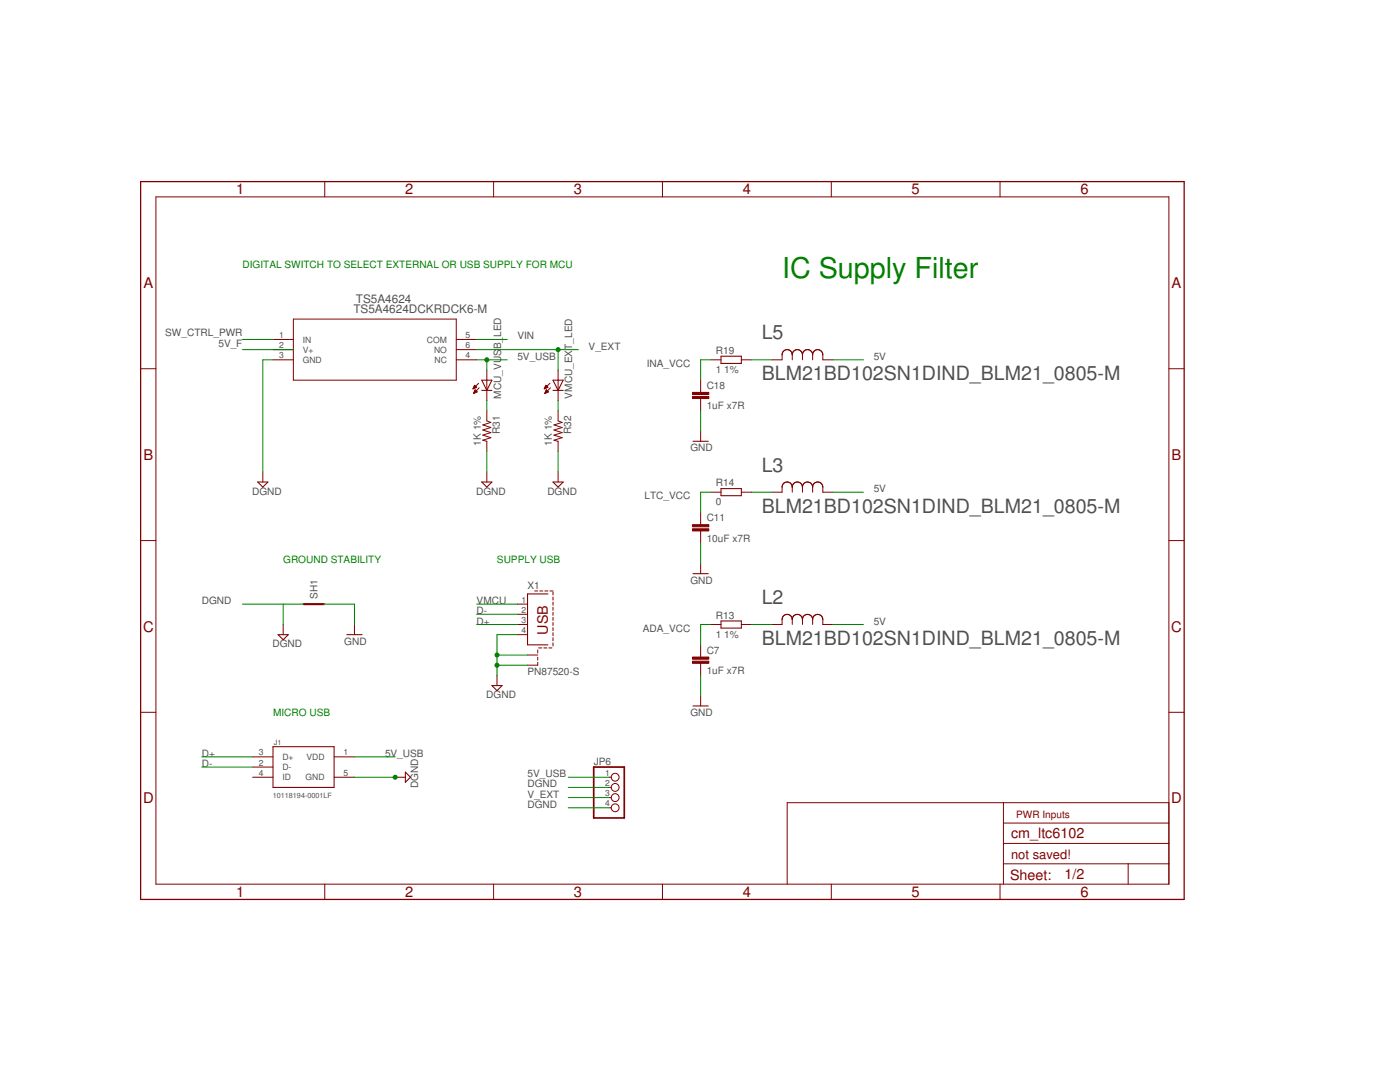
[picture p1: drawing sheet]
<svg xmlns="http://www.w3.org/2000/svg" width="279mm" height="216mm" viewBox="0 0 279 216" stroke-linecap="round" stroke-linejoin="round" font-family="sans-serif">
<g fill="none" stroke="#800000" stroke-width=".21">
<path d="M96.1 75.9h2.1l-1 2zM96.1 77.9h2.1M110.4 77.9h2M110.4 75.9h2l-1 2zM143.9 71.1h4.1v1.4h-4.1zM51.4 96.2h2.1l-1 1zM96.1 96.2h2.1l-1 1zM110.4 96.2h2l-1 1zM138.3 88.1h3.1M143.9 97.5h4.1v1.4h-4.1zM109.3 118.5h-4v10.2h4M138.3 114.5h3.1"/>
<path d="M55.5 126.6h2l-1 1.1zM69.2 126.6h3.1M98.2 136.8h2l-1 1zM143.9 123.9h4.1v1.4h-4.1zM54.5 149h12.2v8.1h-12.2zM80.9 154.1l1 1-1 1zM138.3 140.9h3.1"/>
</g>
<g fill="none" stroke="#800000" stroke-width=".2">
<path d="M31.1 39.3h202.2v137.1h-202.2zM64.8 36.2v3.1M98.5 36.2v3.1M132.2 36.2v3.1M165.9 36.2v3.1M199.6 36.2v3.1M28.1 73.6h3M54.5 71.8h4M54.5 67.7h4M54.5 69.8h4M58.5 63.7h32.6v12.2h-32.6zM91.1 71.8h4"/>
<path d="M91.1 67.7h4M91.1 69.8h4M94.4 77.6h.1M94.4 77.5h.2M94.5 77.4h.3M94.5 77.3h.6M94.5 78.5h.1M94.6 78.4h.2M94.6 77.2h.5M94.6 78.3h.4M94.6 77.1h.4M94.6 77h.3"/>
<path d="M94.6 78.2h.6M94.7 76.9h.1M94.7 78.1h.4M94.7 76.9l.4 .4-.7 .3zM94.7 78h.4M94.7 77.9h.3M94.8 77.9h.1M94.8 77.8l.4 .4-.7 .3zM95.5 76.5l-1.1 1.1M95.6 77.4l-1.1 1.1M97.2 73.8v6.1M108.6 77.6h.1"/>
<path d="M108.7 77.5h.2M108.7 77.4h.4M108.7 78.5h.1M108.8 77.3h.5M108.8 78.4h.2M108.8 77.2h.5M108.8 77.1h.4M108.8 78.3h.4M108.9 77h.2M108.9 78.2h.5M108.9 76.9h.1M108.9 78.1h.5"/>
<path d="M108.9 78h.4M108.9 76.9l.4 .4-.7 .3zM109 77.9h.2M109 77.9h.1M109 77.8l.5 .4-.8 .3zM109.7 76.5l-1.1 1.1M109.9 77.4l-1.2 1.1M111.4 73.8v6.1M139.8 75.9v2.4M139.8 79.5v2.5M141.9 71.8h2M148 71.8h2"/>
<path d="M158.1 70.8a1.02 1.02 0 0 1 1-1 1.02 1.02 0 0 1 1 1M158.1 70.8a1.02 1.02 0 0 0-1-1 1.02 1.02 0 0 0-1 1v1h-2M158.1 70.8v1M160.1 70.8a1.02 1.02 0 0 1 1.1-1 1.02 1.02 0 0 1 1 1M160.1 70.8v1M162.2 70.8a1.02 1.02 0 0 1 1-1 1.02 1.02 0 0 1 1 1v1h2M162.2 70.8v1M233.3 73.6h3M52.5 94.1v2.1M97.2 82v2l.8 .3-1.6 .5 1.6 .5-1.6 .5 1.6 .5-1.6 .5 1.6 .5-1.6 .5 .8 .3v2M97.2 94.1v2.1M111.4 82v2l.8 .3-1.6 .5 1.6 .5-1.6 .5 1.6 .5-1.6 .5 1.6 .5-1.6 .5 .8 .3v2"/>
<path d="M111.4 94.1v2.1M139.8 86v2.1M141.9 98.2h2M148 98.2h2M158.1 97.2a1.02 1.02 0 0 1 1-1 1.02 1.02 0 0 1 1 1M158.1 97.2a1.02 1.02 0 0 0-1-1 1.02 1.02 0 0 0-1 1v1h-2M158.1 97.2v1M160.1 97.2a1.02 1.02 0 0 1 1.1-1 1.02 1.02 0 0 1 1 1M160.1 97.2v1M162.2 97.2a1.02 1.02 0 0 1 1-1 1.02 1.02 0 0 1 1 1v1h2M162.2 97.2v1M28.1 107.9h3"/>
<path d="M106.7 117.9h.6M107.7 117.9h.6M108.7 117.9h.6M109.7 117.9h.7M110.4 118.1v.6M110.4 119.1v.6M139.8 102.3v2.4M139.8 105.9v2.5M139.8 112.4v2.1M233.3 107.9h3M56.5 124.6v2M70.7 124.6v2"/>
<path d="M99.2 134.8v2M103.3 124.6h2M103.3 120.5h2M103.3 122.6h2M103.3 126.6h2M105.3 130.7h2M107.3 129.7v.6M107.3 131.1v.6M107.3 132.1v.6h-2M107.5 129.3h.6M108.5 129.3h.6M109.5 129.3h.7"/>
<path d="M110.4 120.1v.7M110.4 121.2v.6M110.4 122.2v.6M110.4 123.2v.6M110.4 124.2v.6M110.4 125.2v.6M110.4 126.2v.7M110.4 127.3v.6M110.4 128.3v.6M139.8 128.7v2.4M139.8 132.3v2.5M139.8 138.8v2.1"/>
<path d="M141.9 124.6h2M148 124.6h2M158.1 123.6a1.02 1.02 0 0 1 1-1 1.02 1.02 0 0 1 1 1M158.1 123.6a1.02 1.02 0 0 0-1-1 1.02 1.02 0 0 0-1 1v1h-2M158.1 123.6v1M160.1 123.6a1.02 1.02 0 0 1 1.1-1 1.02 1.02 0 0 1 1 1M160.1 123.6v1M162.2 123.6a1.02 1.02 0 0 1 1-1 1.02 1.02 0 0 1 1 1v1h2M162.2 123.6v1M28.1 142.1h3M50.4 151h4.1M50.4 153.1h4.1"/>
<path d="M50.4 155.1h4.1M66.7 151h4M66.7 155.1h4M78.9 155.1h2M121.5 155.1h.5M121.5 157.1h.5M121.5 159.2h.5M233.3 142.1h3M64.8 176.4v3.1M98.5 176.4v3.1M121.5 161.2h.5M132.2 176.4v3.1"/>
<path d="M165.9 176.4v3.1M199.6 176.4v3.1M200.3 172.4h33M200.3 160.2v16.2M200.3 168.3h33M200.3 164.2h33M225.1 172.4v4M233.3 160.2h-76.2v16.2"/>
<circle cx="122.8" cy="157.1" r=".78"/>
<circle cx="122.8" cy="155.1" r=".78"/>
<circle cx="122.8" cy="159.2" r=".78"/>
<circle cx="122.8" cy="161.2" r=".78"/>
</g>
<g fill="#800000" stroke="#800000" stroke-width=".2">
<path d="M138.2 131.9h3.3v.5h-3.3z"/>
<path d="M138.2 131.1h3.3v.4h-3.3z"/>
<path d="M138.2 79.1h3.3v.4h-3.3z"/>
<path d="M138.2 78.3h3.3v.4h-3.3z"/>
<path d="M138.2 105.5h3.3v.4h-3.3z"/>
<path d="M138.2 104.7h3.3v.4h-3.3z"/>
</g>
<path d="M28.1 36.2h208.2v143.3h-208.2z" fill="none" stroke="#800000" stroke-width=".25"/>
<path d="M118.5 153.1h6.1v10.1h-6.1z" fill="none" stroke="#800000" stroke-width=".34"/>
<path d="M60.6 120.5h4" fill="none" stroke="#800000" stroke-width=".42"/>
<g fill="none" stroke="#008000" stroke-width=".2">
<path d="M48.4 67.7h6.1M48.4 69.8h10.1M54.5 71.8h-2v22.3M95.1 67.7h6.1M95.1 71.8h6.1M95.1 69.8h20.3M97.2 71.8v2M97.2 79.9v2.1M111.4 69.8v4M111.4 79.9v2.1M141.9 71.8h-2.1v4.1M150 71.8h4.1"/>
<path d="M166.2 71.8h6.1M97.2 90.1v4M111.4 90.1v4M139.8 82v4M141.9 98.2h-2.1v4.1M150 98.2h4.1M166.2 98.2h6.1M139.8 108.4v4M48.4 120.5h12.2M56.5 120.5v4.1M64.6 120.5h6.1v4.1M95.1 120.5h8.2"/>
<path d="M95.1 124.6h8.2M95.1 122.6h8.2M99.2 132.7h6.1M99.2 130.7h6.1M103.3 126.6h-4.1v8.2M139.8 134.8v4M141.9 124.6h-2.1v4.1M150 124.6h4.1M166.2 124.6h6.1M40.3 151h10.1M40.3 153.1h10.1M70.7 151h8.2"/>
<path d="M70.7 155.1h8.2M113.4 155.1h8.1M113.4 157.1h8.1M113.4 159.2h8.1M113.4 161.2h8.1"/>
</g>
<g fill="#008000" stroke="#008000" stroke-width=".2">
<circle cx="97.2" cy="71.8" r=".4"/>
<circle cx="78.9" cy="155.1" r=".4"/>
<circle cx="99.2" cy="132.7" r=".4"/>
<circle cx="99.2" cy="130.7" r=".4"/>
<circle cx="111.4" cy="69.8" r=".4"/>
</g>
<text font-size="5.7" fill="#008000" x="156.1" y="55.5">IC Supply Filter</text>
<g font-size="3.9" fill="#505050">
<text x="152" y="67.7">L5</text>
<text x="152" y="75.9">BLM21BD102SN1DIND_BLM21_0805-M</text>
<text x="152" y="94.1">L3</text>
<text x="152" y="102.3">BLM21BD102SN1DIND_BLM21_0805-M</text>
<text x="152" y="120.6">L2</text>
<text x="152" y="128.7">BLM21BD102SN1DIND_BLM21_0805-M</text>
</g>
<g font-size="2.9" fill="#800000">
<text x="47.2" y="38.8">1</text>
<text x="80.9" y="38.8">2</text>
<text x="114.6" y="38.8">3</text>
<text x="148.2" y="38.8">4</text>
<text x="181.9" y="38.8">5</text>
<text x="215.6" y="38.8">6</text>
<text x="28.6" y="57.5">A</text>
<text x="233.8" y="57.5">A</text>
<text x="28.6" y="91.8">B</text>
<text x="233.8" y="91.8">B</text>
<text x="28.5" y="126">C</text>
<text x="109.3" y="126.6" transform="rotate(-90 109.3 126.6)">USB</text>
<text x="233.7" y="126">C</text>
<text x="28.5" y="160.3">D</text>
<text x="233.7" y="160.3">D</text>
<text x="201.8" y="167.3">cm_ltc6102</text>
<text x="47.2" y="179">1</text>
<text x="80.9" y="179">2</text>
<text x="114.6" y="179">3</text>
<text x="148.2" y="179">4</text>
<text x="181.9" y="179">5</text>
<text x="201.6" y="175.5">Sheet:</text>
<text x="212.5" y="175.4">1/2</text>
<text x="215.6" y="179">6</text>
</g>
<text font-size="2.6" fill="#800000" x="201.8" y="171.3">not saved!</text>
<g font-size="2.3" fill="#505050">
<text x="70.5" y="62.5">TS5A4624DCKRDCK6-M</text>
<text x="71" y="60.4">TS5A4624</text>
</g>
<g font-size="2" fill="#008000">
<text x="48.4" y="53.5">DIGITAL SWITCH TO SELECT EXTERNAL OR USB SUPPLY FOR MCU</text>
<text x="56.5" y="112.4">GROUND STABILITY</text>
<text x="99.2" y="112.4">SUPPLY USB</text>
<text x="54.5" y="142.9">MICRO USB</text>
</g>
<g font-size="2" fill="#505050">
<text x="33" y="67.1">SW_CTRL_PWR</text>
<text x="43.6" y="69.2">5V_F</text>
<text x="100" y="69.7" transform="rotate(-90 100 69.7)">B_</text>
<text x="100" y="67.2" transform="rotate(-90 100 67.2)">LED</text>
<text x="103.2" y="67.7">VIN</text>
<text x="103.2" y="71.8">5V_USB</text>
<text x="117.5" y="69.8">V_EXT</text>
<text x="142.9" y="70.6">R19</text>
<text x="174.4" y="71.8">5V</text>
<text x="129.1" y="73.2">INA_VCC</text>
<text x="141" y="77.6">C18</text>
<text x="142.9" y="74.4">1</text>
<text x="144.5" y="74.4">1%</text>
<text x="100" y="79.5" transform="rotate(-90 100 79.5)">MCU_VUS</text>
<text x="114.2" y="79.5" transform="rotate(-90 114.2 79.5)">VMCU_EXT_LED</text>
<text x="141" y="81.6">1uF x7R</text>
<text x="95.9" y="88.9" transform="rotate(-90 95.9 88.9)">1K 1%</text>
<text x="99.8" y="86.7" transform="rotate(-90 99.8 86.7)">R31</text>
<text x="110.2" y="88.9" transform="rotate(-90 110.2 88.9)">1K 1%</text>
<text x="114" y="86.7" transform="rotate(-90 114 86.7)">R32</text>
<text x="137.8" y="90.1">GND</text>
<text x="50.3" y="98.7">DGND</text>
<text x="95" y="98.7">DGND</text>
<text x="109.2" y="98.7">DGND</text>
<text x="128.6" y="99.6">LTC_VCC</text>
<text x="142.9" y="100.8">0</text>
<text x="142.9" y="97">R14</text>
<text x="174.4" y="98.2">5V</text>
<text x="141" y="104">C11</text>
<text x="141" y="108.1">10uF x7R</text>
<text x="63.4" y="119.5" transform="rotate(-90 63.4 119.5)">SH1</text>
<text x="105.3" y="117.5">X1</text>
<text x="137.8" y="116.5">GND</text>
<text x="40.3" y="120.6">DGND</text>
<text x="95.1" y="120.6">VMCU</text>
<text x="95.1" y="122.6">D-</text>
<text x="95.1" y="124.6">D+</text>
<text x="142.9" y="123.4">R13</text>
<text x="174.4" y="124.6">5V</text>
<text x="54.4" y="129.2">DGND</text>
<text x="68.7" y="128.7">GND</text>
<text x="128.3" y="126">ADA_VCC</text>
<text x="141" y="130.4">C7</text>
<text x="142.9" y="127.3">1</text>
<text x="144.5" y="127.3">1%</text>
<text x="105.3" y="134.8">PN87520-S</text>
<text x="141" y="134.5">1uF x7R</text>
<text x="97.1" y="139.3">DGND</text>
<text x="137.8" y="142.9">GND</text>
<text x="40.3" y="153.1">D-</text>
<text x="40.3" y="151">D+</text>
<text x="76.8" y="151">5V_USB</text>
<text x="105.3" y="155.1">5V_USB</text>
<text x="118.5" y="152.6">JP6</text>
<text x="83.4" y="157.2" transform="rotate(-90 83.4 157.2)">DGND</text>
<text x="105.3" y="157.1">DGND</text>
<text x="105.3" y="161.2">DGND</text>
<text x="105.3" y="159.2">V_EXT</text>
</g>
<text font-size="2" fill="#800000" x="202.8" y="163.2">PWR Inputs</text>
<g font-size="1.7" fill="#505050">
<text x="55.7" y="67.4">1</text>
<text x="55.7" y="69.5">2</text>
<text x="55.7" y="71.5">3</text>
<text x="60.4" y="68.3">IN</text>
<text x="60.4" y="70.4">V+</text>
<text x="85.2" y="68.4">COM</text>
<text x="86.6" y="70.4">NO</text>
<text x="92.9" y="71.5">4</text>
<text x="92.9" y="67.4">5</text>
<text x="92.9" y="69.5">6</text>
<text x="60.4" y="72.4">GND</text>
<text x="86.7" y="72.4">NC</text>
<text x="104" y="120.3">1</text>
<text x="104" y="122.3">2</text>
<text x="104" y="124.3">3</text>
<text x="104" y="126.4">4</text>
<text x="51.7" y="150.7">3</text>
<text x="51.7" y="152.8">2</text>
<text x="51.7" y="154.8">4</text>
<text x="56.4" y="151.6">D+</text>
<text x="56.4" y="153.7">D-</text>
<text x="56.4" y="155.7">ID</text>
<text x="61" y="155.7">GND</text>
<text x="61.2" y="151.6">VDD</text>
<text x="68.5" y="154.8">5</text>
<text x="68.5" y="150.7">1</text>
<text x="120.7" y="154.8">1</text>
<text x="120.7" y="156.8">2</text>
<text x="120.7" y="158.9">3</text>
<text x="120.7" y="160.9">4</text>
</g>
<g font-size="1.4" fill="#505050">
<text x="54.7" y="148.6">J1</text>
<text x="54.5" y="159.2">10118194-0001LF</text>
</g>
</svg>
